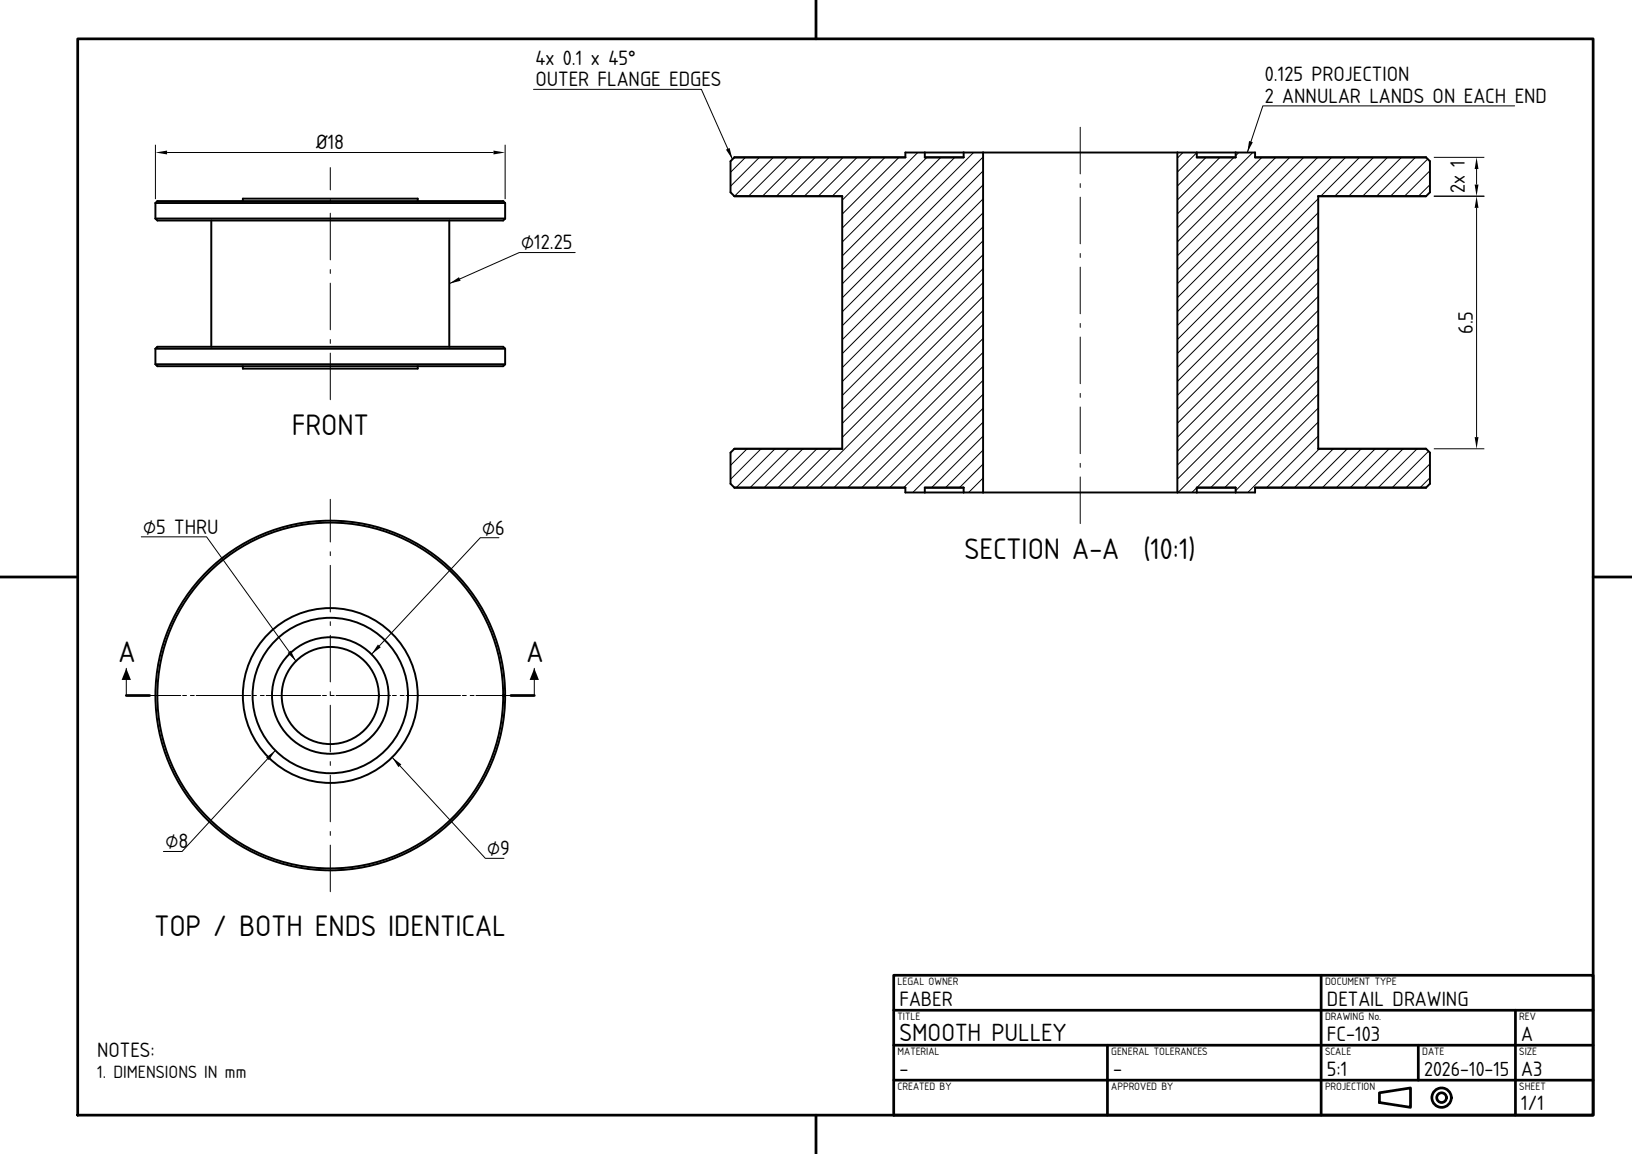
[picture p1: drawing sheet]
<svg xmlns="http://www.w3.org/2000/svg" width="420mm" height="297mm" viewBox="0 0 420 297" stroke-linecap="round" stroke-linejoin="round" font-family="sans-serif">
<!-- layer: visible -->
<g fill="none" stroke="#000" stroke-width=".5">
<path d="M238 39.2h10M238 39.2h-5v1.3M238 39.2v1.3M248 39.2h5M248 39.2v1.3M253 39.2h50M253 39.2v87.6M303 39.2v87.6M303 39.2h5M308 39.2h10M308 39.2v1.3M318 39.2h5v1.3"/>
<path d="M318 39.2v1.3M40 52.2h90M40 52.2a2.14 2.14 0 0 1 2.2-.4h86.3a1.5 1.5 0 0 1 1.5 .4M40 56.3h90M40 56.3a2.14 2.14 0 0 0 2.2 .5h86.3a1.5 1.5 0 0 0 1.5-.5M40 52.2v4.1M54.4 56.8v32.5M62.5 51.8v-.7h45v.7M115.6 56.8v32.5M130 52.2v4.1M189 50.5h27.7M189 40.5h44"/>
<path d="M189 40.5l-1 1v8l1 1M216.7 50.5v65M238 40.5h10M308 40.5h10M323 40.5h44M339.3 50.5h27.7M339.3 50.5v65M367 40.5l1 1v8l-1 1M40 89.7a2.14 2.14 0 0 1 2.2-.4h86.3a1.5 1.5 0 0 1 1.5 .4M40 89.7h90M40 93.8h90M40 93.8a2.14 2.14 0 0 0 2.2 .4h86.3a1.5 1.5 0 0 0 1.5-.4"/>
<path d="M40 89.7v4.1M62.5 94.2v.7h45v-.7M130 89.7v4.1M189 115.5h27.7M189 115.5l-1 1v8l1 1M339.3 115.5h27.7M367 115.5l1 1v8l-1 1M189 125.5h44M233 125.5v1.3h5M238 126.8h10M238 125.5h10M238 125.5v1.3"/>
<path d="M248 126.8h5M248 125.5v1.3M253 126.8h50M303 126.8h5M308 126.8h10M308 125.5h10M308 125.5v1.3M318 125.5v1.3M323 125.5h44M323 125.5v1.3h-5"/>
<circle cx="85" cy="179" r="45"/>
<circle cx="85" cy="179" r="44.5"/>
<circle cx="85" cy="179" r="22.5"/>
<circle cx="85" cy="179" r="20"/>
<circle cx="85" cy="179" r="12.5"/>
<circle cx="85" cy="179" r="15"/>
</g>
<!-- layer: hatch -->
<g fill="none" stroke="#000" stroke-width=".26">
<path d="M236.2 39.2l-19.5 19.5M250.6 39.2l-33.9 33.9M304.4 39.2l-1.4 1.5M308 39.3l-5 5M318.8 39.2l-.8 .9M322.4 39.2l-19.4 19.5M191.8 40.5l-3.8 3.8M195.4 40.5l-7.4 7.4M199 40.5l-10 10M202.6 40.5l-10 10M206.2 40.5l-10 10M209.8 40.5l-10 10"/>
<path d="M213.4 40.5l-10 10M217 40.5l-10 10M220.6 40.5l-10 10M224.2 40.5l-10 10M227.8 40.5l-11.1 11M231.4 40.5l-14.7 14.6M238.5 40.5l-21.8 21.8M242.1 40.5l-25.4 25.4M245.7 40.5l-29 29M253 58.4l-36.3 36.2M253 54.8l-36.3 36.2M253 51.2l-36.3 36.2"/>
<path d="M253 47.6l-36.3 36.2M253 44l-36.3 36.2M253 40.4l-36.3 36.3M310.4 40.5l-7.4 7.4M314 40.5l-11 11M317.6 40.5l-14.6 14.6M324.7 40.5l-21.7 21.7M328.3 40.5l-25.3 25.3M331.9 40.5l-28.9 28.9M335.5 40.5l-32.5 32.5M339.1 40.5l-36.1 36.1M339.3 58.3l-36.3 36.3"/>
<path d="M339.3 54.7l-36.3 36.3M339.3 51.1l-36.3 36.3M342.7 40.5l-39.7 39.7M346.3 40.5l-43.3 43.3M349.9 40.5l-10 10M353.5 40.5l-10 10M357.1 40.5l-10 10M360.7 40.5l-10 10M364.3 40.5l-10 10M367.4 40.9l-9.5 9.6M368 47.5l-3 3M368 43.9l-6.6 6.6"/>
<path d="M253 76.3l-36.3 36.3M253 72.7l-36.3 36.3M253 69.1l-36.3 36.3M253 65.6l-36.3 36.2M253 62l-36.3 36.2M253 79.9l-45.6 45.6M339.3 76.3l-36.3 36.2M339.3 72.7l-36.3 36.2M339.3 69.1l-36.3 36.3M339.3 65.5l-36.3 36.3M339.3 61.9l-36.3 36.3M339.3 79.9l-36.3 36.2"/>
<path d="M253 97.9l-27.6 27.6M253 94.3l-31.2 31.2M253 90.7l-34.8 34.8M253 87.1l-38.4 38.4M253 83.5l-42 42M339.3 87.1l-36.3 36.2M339.3 83.5l-36.3 36.2M339.3 94.2l-32.6 32.6M339.3 90.7l-36.1 36.1M339.3 97.8l-27.7 27.7M192.3 115.5l-4.3 4.3M195.9 115.5l-7.9 7.9"/>
<path d="M199.5 115.5l-10 10M203.1 115.5l-10 10M206.6 115.5l-10 10M210.2 115.5l-10 10M213.8 115.5l-10 10M253 119.4l-6.1 6.1M253 115.8l-9.7 9.7M253 112.2l-13.3 13.3M253 108.7l-18.1 18.1M253 105.1l-20.4 20.4M253 101.5l-24 24M339.3 101.4l-24.1 24.1"/>
<path d="M339.3 105l-21.3 21.3M339.3 108.6l-18.2 18.2M339.3 112.2l-13.3 13.3M339.6 115.5l-10 10M343.1 115.5l-10 10M346.7 115.5l-10 10M350.3 115.5l-10 10M353.9 115.5l-10 10M357.5 115.5l-10 10M361.1 115.5l-10 10M364.7 115.5l-10 10M367.6 116.1l-9.3 9.4"/>
<path d="M368 119.4l-6.1 6.1M253 126.6l-.1 .2M253 123l-3.7 3.8M368 123l-2.5 2.5"/>
</g>
<!-- layer: center -->
<g fill="none" stroke="#000" stroke-width=".26">
<path d="M278 32.8v12M85 43.1v5.8M85 51.4v1M85 54.9v12M278 47.3v1M278 50.8v12M85 69.4v1M85 72.9v12M278 65.3v1M278 68.8v12M85 87.4v1M85 90.9v12"/>
<path d="M278 83.3v1M278 86.8v12M278 101.2v1.1M278 104.8v12M278 119.2v1.1M85 128.5v11M278 122.8v12M85 142v1M85 145.5v12M85 160v1M32.5 179h14M47 179h1"/>
<path d="M49 179h1M50.5 179h14M65 179h1M67 179h1M68.5 179h14M83 179h1M85 163.5v12M85 178v1h1M86.5 179h14M101 179h1M103 179h1M104.5 179h14"/>
<path d="M119 179h1M121 179h1M122.5 179h13M137 179h.5M85 181.5v12M85 196v1M85 199.5v12M85 214v1M85 217.5v12"/>
</g>
<!-- layer: visible -->
<path d="M32.5 179h6M131.5 179h6" fill="none" stroke="#000" stroke-width=".7"/>
<!-- layer: dim -->
<path d="M137.3 23h43.2l8 18M389.8 27.2h-64.8l-4 12M148 65h-14.4l-18 8M36.4 138.2h16.8l23 32M128.4 138.4h-4.8l-28 30M32.5 172v7M137.5 172v7M70.9 193.1l-24 26h-4.8M100.9 194.9l24 26h4.8" fill="none" stroke="#000" stroke-width=".26"/>
<path d="M321.5 36.3l.9 .3-1.4 2.6zM186.8 38.5l1-.4 .7 2.9zM115.6 73l2.5-1.7 .4 1zM32.5 172l1.2 3h-2.4zM74 168.1l.8-.6 1.4 2.7zM97.3 165.9l.7 .7-2.4 1.8zM137.5 172l1.2 3h-2.4zM68.5 195l2.4-1.9-1.7 2.6zM100.9 194.9l2.4 1.8-.8 .7z" fill="#000"/>
<!-- layer: frame -->
<g fill="none" stroke="#000" stroke-width=".7">
<path d="M20 10h390v277h-390zM210 0v10M0 148.5h20M410 148.5h10M230 251h180v36h-180zM230 260h180M340 251v36M390 260v27M230 278h180M230 269h180M285 269v18M365 269v9"/>
<path d="M210 287v10M355 281.2l8-1.2v5l-8-1.3z"/>
<circle cx="371" cy="282.5" r="2.5"/>
<circle cx="371" cy="282.5" r="1.25"/>
</g>
<!-- layer: Dimensions -->
<path d="M40 37.3v13.9M43 39.2h84M130 37.3v13.9M369 50.5h13M369 40.5h13M380 43.5v4M380 53.5v59M369 115.5h13" fill="none" stroke="#000" stroke-width=".26"/>
<path d="M40 39.2l3-.4v.9zM127 38.8l3 .4-3 .5zM380 50.5l.5 3h-1zM380 40.5l.5 3h-1zM379.5 47.5h1l-.5 3zM379.5 112.5h1l-.5 3z" fill="#000"/>
<g font-size="7.2">
<text x="75.1" y="111.9">FRONT</text>
<text x="248.2" y="143.8">SECTION A-A</text>
<text x="294.3" y="143.8">(10:1)</text>
<text x="30.5" y="170.5">A</text>
<text x="135.5" y="170.5">A</text>
<text x="39.7" y="241">TOP / BOTH ENDS IDENTICAL</text>
</g>
<text font-size="6" x="231.5" y="267.8">SMOOTH PULLEY</text>
<g font-size="5">
<text x="137.8" y="16.7">4x 0.1 x 45°</text>
<text x="137.8" y="22.2">OUTER FLANGE EDGES</text>
<text x="325.5" y="20.9">0.125 PROJECTION</text>
<text x="325.5" y="26.5">2 ANNULAR LANDS ON EACH END</text>
<text x="81.4" y="38.2">Ø18</text>
<text x="377" y="49.8" transform="rotate(-90 377 49.8)">2x 1</text>
<text x="134.1" y="64.2">⌀12.25</text>
<text x="379" y="86" transform="rotate(-90 379 86)">6.5</text>
<text x="36.9" y="137.4">⌀5 THRU</text>
<text x="124.1" y="137.6">⌀6</text>
<text x="42.6" y="218.3">⌀8</text>
<text x="125.4" y="220.1">⌀9</text>
<text x="231.5" y="258.8">FABER</text>
<text x="341.5" y="258.8">DETAIL DRAWING</text>
<text x="341.5" y="267.8">FC-103</text>
<text x="391.5" y="267.8">A</text>
<text x="25" y="272">NOTES:</text>
<text x="231.5" y="276.8">-</text>
<text x="286.5" y="276.8">-</text>
<text x="341.5" y="276.8">5:1</text>
<text x="391.5" y="276.8">A3</text>
<text x="391.5" y="285.8">1/1</text>
</g>
<text font-size="4.9" x="366.5" y="276.8">2026-10-15</text>
<text font-size="4.3" x="25" y="277.5">1. DIMENSIONS IN mm</text>
<g font-size="2.6">
<text x="231" y="253.4">LEGAL OWNER</text>
<text x="341" y="253.4">DOCUMENT TYPE</text>
<text x="231" y="262.4">TITLE</text>
<text x="341" y="262.4">DRAWING No.</text>
<text x="391" y="262.4">REV</text>
<text x="231" y="271.4">MATERIAL</text>
<text x="286" y="271.4">GENERAL TOLERANCES</text>
<text x="341" y="271.4">SCALE</text>
<text x="366" y="271.4">DATE</text>
<text x="391" y="271.4">SIZE</text>
<text x="231" y="280.4">CREATED BY</text>
<text x="286" y="280.4">APPROVED BY</text>
<text x="341" y="280.4">PROJECTION</text>
<text x="391" y="280.4">SHEET</text>
</g>
</svg>
